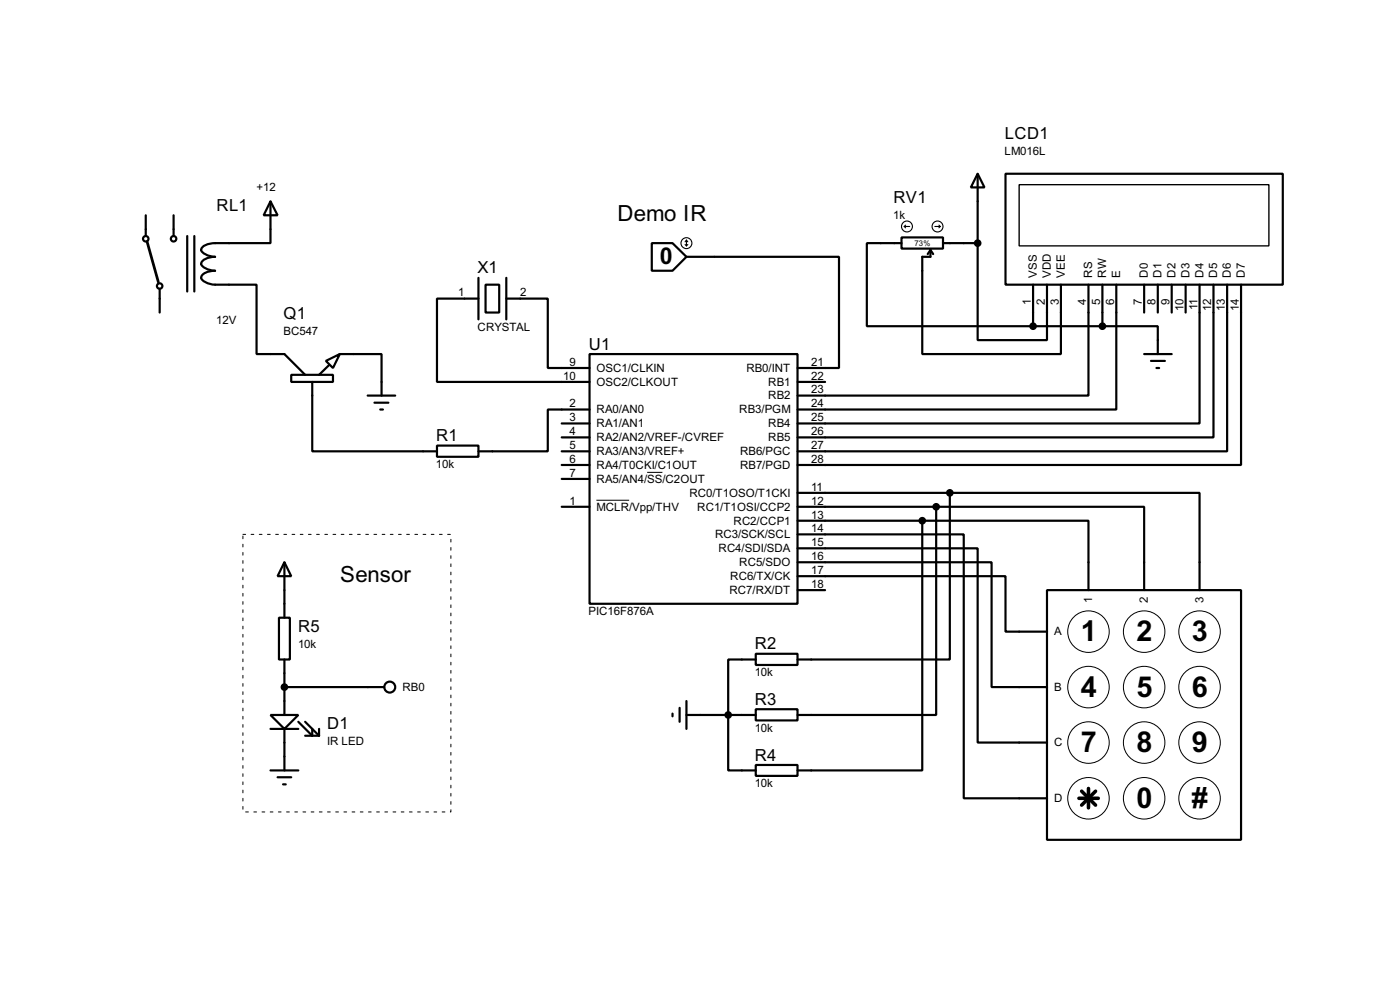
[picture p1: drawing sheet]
<svg xmlns="http://www.w3.org/2000/svg" width="256mm" height="180mm" viewBox="0 0 256 180" stroke-linecap="round" stroke-linejoin="round" font-family="sans-serif">
<g fill="none" stroke="#000" stroke-width=".4">
<path d="M26.7 39.4v3.8M31.8 39.4v3.8M49.6 36.9l1.3 2.5h-2.6zM49.6 36.9v7.6h-7.6a8.7 8.7 0 0 0-4.3 .3 .87 .87 0 0 0-.7 1.2 3.3 3.3 0 0 0 2.4 1 2.37 2.37 0 0 0-2.5 1.3 2.75 2.75 0 0 0 2.5 1.3 3.2 3.2 0 0 0-2.4 .9l-.1 .4a2.75 2.75 0 0 0 2.5 1.2h7.6v12.7h5.1l3.8 3.8M179.1 31.8l1.3 2.5h-2.5zM179.1 31.8v12.7M184.2 31.8h50.8v20.3h-50.8zM29.3 52.9v4.3M34.3 43.2v10.2M35.6 43.2v10.2M87.7 54.7h-7.6v15.2h27.9M87.7 50.9v7.6"/>
<path d="M89 52.1h2.5v5.1h-2.5zM92.8 54.7h7.6v12.7h7.6M92.8 50.9v7.6M119.4 44.5h3.8l2.6 2.5-2.6 2.6h-3.8zM125.8 47h27.9v20.4h-7.6M165.2 43.5h7.6v2h-7.6zM165.2 44.5h-6.4v15.2h30.5M170.5 45.8v1.2h-1.5v17.8h25.4v-12.7M170.5 45.8l.5 .7M170.5 45.8l-.5 .7M172.8 44.5h6.3M179.1 44.5v17.8h12.7v-10.2"/>
<path d="M189.3 59.7h12.7M189.3 52.1v7.6M199.4 52.1v20.3h-53.3M202 59.7h10.1v5.1M202 52.1v7.6M204.5 52.1v22.9h-58.4M209.6 52.1v5.1M212.1 52.1v5.1M214.7 52.1v5.1M217.2 52.1v5.1M219.8 52.1v25.4h-73.7M222.3 52.1v28h-76.2"/>
<path d="M224.8 52.1v30.5h-78.7M227.4 52.1v33h-81.3M53.4 68.6h7.6v1.3h-7.6zM57.2 69.9v12.7h22.9M59.7 66.1l2.6-1.3-1.3 2.6zM60.3 66.9l-1.8 1.7M62.3 64.8h7.6v7.6M67.4 72.4h5M68.6 73.7h2.6M69.7 75h.5M102.9 77.5h5.1M108 64.8h38.1v45.7h-38.1z"/>
<path d="M108 75h-7.6v7.6h-12.7M146.1 69.9h5.1M209.6 64.8h5.1M210.9 66.1h2.5M211.9 67.4h.5M80.1 81.6h7.6v2h-7.6zM102.9 92.8h5.1M102.9 80.1h5.1M102.9 85.1h5.1M102.9 87.7h5.1M102.9 82.6h5.1M146.1 97.8h30.5v48.3h15.2"/>
<path d="M146.1 90.2h27.9M146.1 92.8h25.4M146.1 95.3h22.9M169 95.3h30.4v12.7M169 95.3v45.7h-22.9M171.5 92.8h38.1v15.2M171.5 92.8v38.1h-25.4M174 90.2h45.8v17.8M174 90.2v30.5h-27.9M51.1 113.1h2v7.6h-2zM52.1 102.9l1.3 2.6h-2.5zM52.1 102.9v10.2"/>
<path d="M138.5 119.7h7.6v2h-7.6zM146.1 105.5h38.1v10.1h7.6M146.1 102.9h35.6v22.9h10.1M146.1 100.4h33v35.5h12.7M146.1 108h5.1M191.8 108h35.6v45.7h-35.6zM49.6 130.9h5.1l-2.6 2.5zM49.6 133.4h5.1M52.1 120.7v10.2M52.1 133.4v7.6M52.1 125.8h18.3M54.7 132.1l2.5 2.6v-1.3"/>
<path d="M55.9 132.1l2.6 2.6M55.9 134.7h2.6M58.5 133.4v1.3M123.2 130.6v.5M124.5 129.6v2.5M125.8 130.9h12.7M125.8 128.3v5.1M138.5 129.8h7.6v2.1h-7.6zM138.5 120.7h-5.1v20.3h5.1M49.6 141h5.1M50.9 142.3h2.5M51.9 143.6h.5"/>
<path d="M138.5 140h7.6v2h-7.6z"/>
<circle cx="26.7" cy="43.7" r=".5"/>
<circle cx="29.2" cy="52.4" r=".5"/>
<circle cx="31.8" cy="43.7" r=".5"/>
<circle cx="71.4" cy="125.8" r="1"/>
</g>
<g fill="none" stroke="#000" stroke-width=".18">
<path d="M109.3 91.6h6M118.6 86.5h2.8"/>
<circle cx="199.4" cy="115.6" r="3.8"/>
<circle cx="209.6" cy="115.6" r="3.8"/>
<circle cx="219.7" cy="115.6" r="3.8"/>
<circle cx="199.4" cy="135.9" r="3.8"/>
<circle cx="199.4" cy="125.8" r="3.8"/>
<circle cx="209.6" cy="135.9" r="3.8"/>
<circle cx="209.6" cy="125.8" r="3.8"/>
<circle cx="219.7" cy="125.8" r="3.8"/>
<circle cx="219.7" cy="135.9" r="3.8"/>
<circle cx="199.4" cy="146.1" r="3.8"/>
<circle cx="209.6" cy="146.1" r="3.8"/>
<circle cx="219.7" cy="146.1" r="3.8"/>
</g>
<path d="M186.7 33.8h45.8v11.2h-45.8z" fill="none" stroke="#000" stroke-width=".25"/>
<g fill="none" stroke="#000" stroke-width=".2">
<path d="M125.5 44.8l.3 .2M125.8 44v1M125.8 44l-.3 .3M125.8 44l.2 .3M126 44.8l-.2 .2M165.7 41.5h1M165.7 41.5l.2 .2M165.9 41.2l-.2 .3M171.3 41.5h1M172 41.2l.3 .3M172.3 41.5l-.3 .2"/>
<circle cx="125.7" cy="44.5" r="1"/>
<circle cx="166.1" cy="41.5" r="1"/>
<circle cx="171.7" cy="41.5" r="1"/>
</g>
<g fill="#000" stroke="#000" stroke-width=".4">
<circle cx="179.1" cy="44.5" r=".5"/>
<circle cx="189.2" cy="59.7" r=".5"/>
<circle cx="201.9" cy="59.7" r=".5"/>
<circle cx="168.9" cy="95.3" r=".5"/>
<circle cx="171.5" cy="92.8" r=".5"/>
<circle cx="174" cy="90.2" r=".5"/>
<circle cx="52.1" cy="125.8" r=".5"/>
<circle cx="133.4" cy="130.9" r=".5"/>
</g>
<path d="M27 44.3l2 7.3" fill="none" stroke="#000" stroke-width=".5"/>
<path d="M197.7 146.1h3.5M198.2 144.8l2.5 2.6M199.4 144.3v3.6M200.7 144.8l-2.5 2.6" fill="none" stroke="#000" stroke-width=".65"/>
<path d="M44.5 97.8h38.1v50.8h-38.1z" fill="none" stroke="#fff" stroke-width=".18"/>
<path d="M44.5 97.8h38.1v50.8h-38.1z" fill="none" stroke="#000" stroke-width=".18" stroke-dasharray=".5 1"/>
<g font-size="5.9">
<text x="198" y="117.4">1</text>
<text x="208.2" y="117.4">2</text>
<text x="218.4" y="117.4">3</text>
<text x="198" y="127.6">4</text>
<text x="208.2" y="127.6">5</text>
<text x="218.4" y="127.6">6</text>
<text x="198" y="137.7">7</text>
<text x="208.2" y="137.7">8</text>
<text x="218.4" y="137.7">9</text>
<text x="208.2" y="147.9">0</text>
<text x="218.4" y="147.9">#</text>
</g>
<text font-size="4.8" x="120.9" y="48.3">0</text>
<g font-size="4.6">
<text x="113.1" y="40.5">Demo IR</text>
<text x="62.3" y="106.6">Sensor</text>
</g>
<g font-size="3.4">
<text x="184.1" y="25.4">LCD1</text>
<text x="39.7" y="38.6">RL1</text>
<text x="163.7" y="37.1">RV1</text>
<text x="87.5" y="50.1">X1</text>
<text x="52" y="58.5">Q1</text>
<text x="107.9" y="64">U1</text>
<text x="79.9" y="80.8">R1</text>
<text x="54.7" y="115.6">R5</text>
<text x="138.3" y="118.9">R2</text>
<text x="138.3" y="129">R3</text>
<text x="60" y="133.4">D1</text>
<text x="138.3" y="139.2">R4</text>
</g>
<g font-size="2.4">
<text x="184" y="28.4">LM016L</text>
<text x="47" y="35">+12</text>
<text x="163.7" y="40.1">1k</text>
<text x="190" y="50.8" transform="rotate(-90 190 50.8)">VSS</text>
<text x="192.5" y="50.8" transform="rotate(-90 192.5 50.8)">VDD</text>
<text x="195.1" y="50.8" transform="rotate(-90 195.1 50.8)">VEE</text>
<text x="200.1" y="50.8" transform="rotate(-90 200.1 50.8)">RS</text>
<text x="202.7" y="50.8" transform="rotate(-90 202.7 50.8)">RW</text>
<text x="205.2" y="50.8" transform="rotate(-90 205.2 50.8)">E</text>
<text x="210.3" y="50.8" transform="rotate(-90 210.3 50.8)">D0</text>
<text x="212.8" y="50.8" transform="rotate(-90 212.8 50.8)">D1</text>
<text x="215.4" y="50.8" transform="rotate(-90 215.4 50.8)">D2</text>
<text x="217.9" y="50.8" transform="rotate(-90 217.9 50.8)">D3</text>
<text x="220.5" y="50.8" transform="rotate(-90 220.5 50.8)">D4</text>
<text x="223" y="50.8" transform="rotate(-90 223 50.8)">D5</text>
<text x="225.5" y="50.8" transform="rotate(-90 225.5 50.8)">D6</text>
<text x="228.1" y="50.8" transform="rotate(-90 228.1 50.8)">D7</text>
<text x="39.6" y="59.3">12V</text>
<text x="84" y="54.3">1</text>
<text x="95.3" y="54.3">2</text>
<text x="188.9" y="55.8" transform="rotate(-90 188.9 55.8)">1</text>
<text x="191.4" y="55.8" transform="rotate(-90 191.4 55.8)">2</text>
<text x="194" y="55.8" transform="rotate(-90 194 55.8)">3</text>
<text x="199" y="55.8" transform="rotate(-90 199 55.8)">4</text>
<text x="201.6" y="55.8" transform="rotate(-90 201.6 55.8)">5</text>
<text x="204.1" y="55.8" transform="rotate(-90 204.1 55.8)">6</text>
<text x="209.2" y="55.8" transform="rotate(-90 209.2 55.8)">7</text>
<text x="211.7" y="55.8" transform="rotate(-90 211.7 55.8)">8</text>
<text x="214.3" y="55.8" transform="rotate(-90 214.3 55.8)">9</text>
<text x="216.8" y="57" transform="rotate(-90 216.8 57)">10</text>
<text x="219.4" y="56.8" transform="rotate(-90 219.4 56.8)">11</text>
<text x="221.9" y="56.9" transform="rotate(-90 221.9 56.9)">12</text>
<text x="224.4" y="56.9" transform="rotate(-90 224.4 56.9)">13</text>
<text x="227" y="56.9" transform="rotate(-90 227 56.9)">14</text>
<text x="51.9" y="61.4">BC547</text>
<text x="87.5" y="60.6">CRYSTAL</text>
<text x="103.2" y="69.5">10</text>
<text x="104.3" y="67">9</text>
<text x="109.3" y="68.1">OSC1/CLKIN</text>
<text x="109.3" y="70.6">OSC2/CLKOUT</text>
<text x="136.7" y="68.1">RB0/INT</text>
<text x="140.7" y="70.6">RB1</text>
<text x="148.6" y="72">23</text>
<text x="148.6" y="69.5">22</text>
<text x="148.6" y="67">21</text>
<text x="104.3" y="74.6">2</text>
<text x="104.3" y="77.1">3</text>
<text x="109.3" y="75.7">RA0/AN0</text>
<text x="135.4" y="75.7">RB3/PGM</text>
<text x="140.7" y="73.1">RB2</text>
<text x="148.6" y="77.1">25</text>
<text x="148.6" y="74.6">24</text>
<text x="104.3" y="79.7">4</text>
<text x="104.3" y="82.2">5</text>
<text x="109.3" y="78.2">RA1/AN1</text>
<text x="109.3" y="80.8">RA2/AN2/VREF-/CVREF</text>
<text x="109.3" y="83.3">RA3/AN3/VREF+</text>
<text x="135.6" y="83.3">RB6/PGC</text>
<text x="140.7" y="80.8">RB5</text>
<text x="140.7" y="78.2">RB4</text>
<text x="148.6" y="82.2">27</text>
<text x="148.6" y="79.7">26</text>
<text x="79.9" y="85.7">10k</text>
<text x="104.3" y="84.7">6</text>
<text x="104.3" y="87.3">7</text>
<text x="109.3" y="85.8">RA4/T0CKI/C1OUT</text>
<text x="109.3" y="88.4">RA5/AN4/SS/C2OUT</text>
<text x="135.6" y="85.8">RB7/PGD</text>
<text x="148.6" y="84.7">28</text>
<text x="148.6" y="89.8">11</text>
<text x="104.3" y="92.4">1</text>
<text x="109.3" y="93.5">MCLR/Vpp/THV</text>
<text x="126.3" y="90.9">RC0/T1OSO/T1CKI</text>
<text x="127.7" y="93.5">RC1/T1OSI/CCP2</text>
<text x="148.6" y="92.4">12</text>
<text x="148.6" y="94.9">13</text>
<text x="131" y="98.5">RC3/SCK/SCL</text>
<text x="131.6" y="101.1">RC4/SDI/SDA</text>
<text x="134.4" y="96">RC2/CCP1</text>
<text x="148.6" y="97.4">14</text>
<text x="148.6" y="100">15</text>
<text x="133.8" y="106.2">RC6/TX/CK</text>
<text x="135.4" y="103.6">RC5/SDO</text>
<text x="148.6" y="107.6">18</text>
<text x="148.6" y="105.1">17</text>
<text x="148.6" y="102.5">16</text>
<text x="107.8" y="112.6">PIC16F876A</text>
<text x="133.6" y="108.7">RC7/RX/DT</text>
<text x="200.1" y="110.4" transform="rotate(-90 200.1 110.4)">1</text>
<text x="210.3" y="110.4" transform="rotate(-90 210.3 110.4)">2</text>
<text x="220.5" y="110.4" transform="rotate(-90 220.5 110.4)">3</text>
<text x="54.6" y="118.6">10k</text>
<text x="193.1" y="116.3">A</text>
<text x="138.3" y="123.8">10k</text>
<text x="73.7" y="126.5">RB0</text>
<text x="193.1" y="126.5">B</text>
<text x="59.9" y="136.4">IR LED</text>
<text x="138.3" y="134">10k</text>
<text x="193.1" y="136.6">C</text>
<text x="138.3" y="144.1">10k</text>
<text x="193.1" y="146.8">D</text>
</g>
<text font-size="1.6" x="167.6" y="45">73%</text>
</svg>
